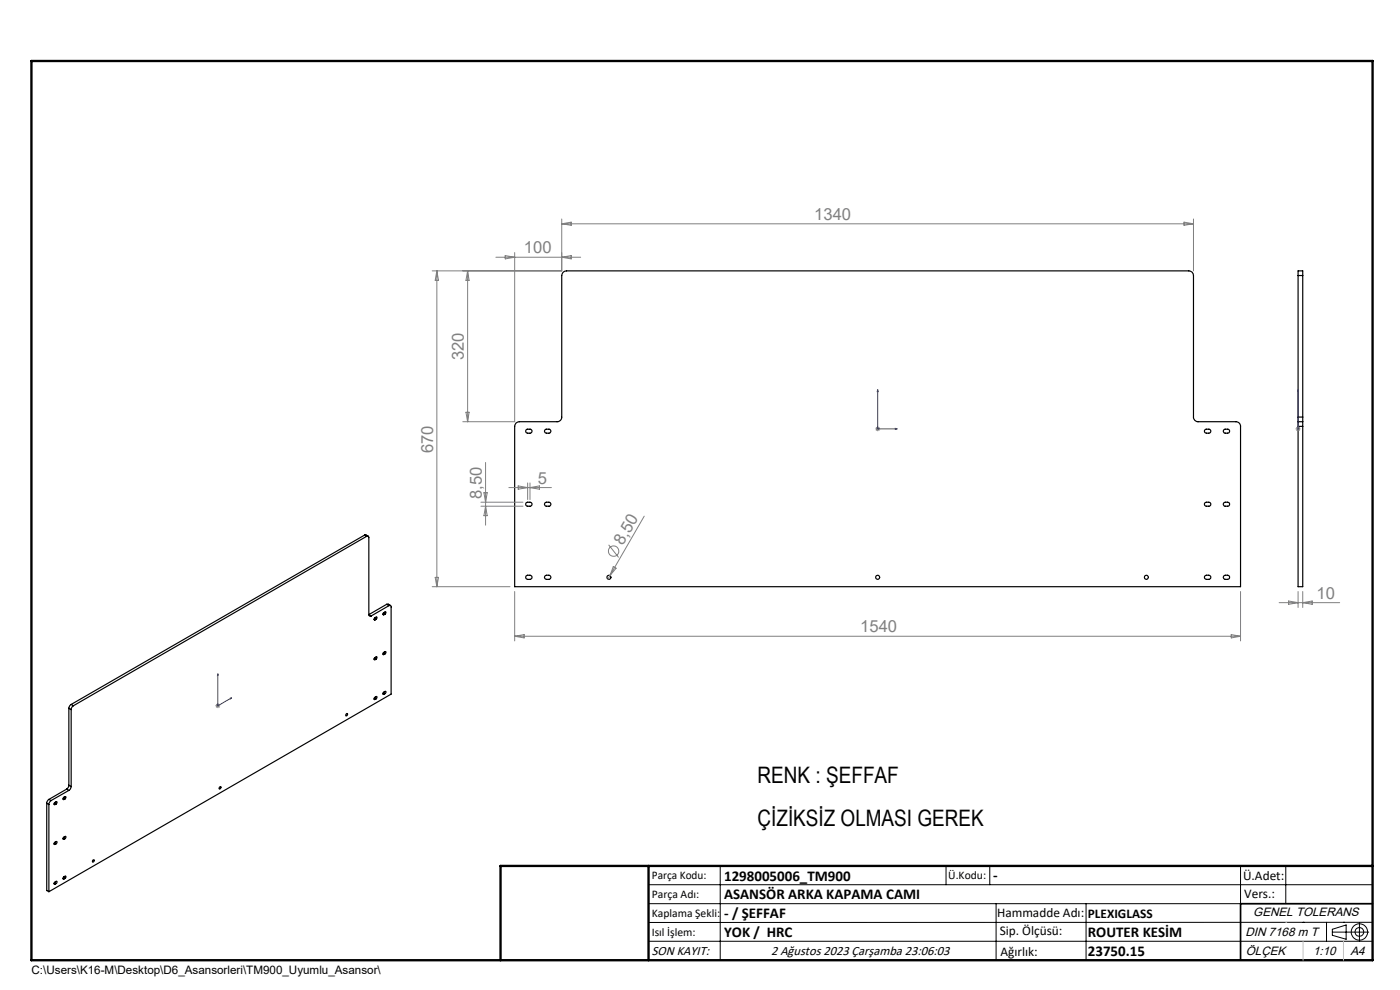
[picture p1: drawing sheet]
<svg xmlns="http://www.w3.org/2000/svg" width="297mm" height="210mm" viewBox="0 0 297 210" stroke-linecap="round" stroke-linejoin="round" font-family="sans-serif">
<g fill="none" stroke="#000" stroke-width=".25">
<path d="M119.5 57.7l.7-.2h132a.96 .96 0 0 1 1 .9v30.1a.96 .96 0 0 0 1 1h8a.96 .96 0 0 1 1 .9v34.1h-154v-34.1a.96 .96 0 0 1 1-.9h8a.96 .96 0 0 0 1-1v-30.1zM275.4 58.4v-.9h1v.9M275.4 58.4v30.1M275.4 58.4h1M276.4 58.4v30.1M111.7 91.1l.7-.1a.42 .42 0 0 1 .5 .5 .42 .42 0 0 1-.5 .4h-.5a.44 .44 0 0 1-.3-.3 .44 .44 0 0 1 .1-.5zM115.7 91.1l.8-.1a.42 .42 0 0 1 .4 .5 .42 .42 0 0 1-.4 .4h-.6a.44 .44 0 0 1-.4-.3 .44 .44 0 0 1 .2-.5zM255.7 91.1l.7-.1a.42 .42 0 0 1 .5 .5 .42 .42 0 0 1-.5 .4h-.5a.42 .42 0 0 1-.4-.3 .42 .42 0 0 1 .2-.5zM259.7 91.1l.7-.1a.42 .42 0 0 1 .4 .5 .42 .42 0 0 1-.4 .4h-.5a.44 .44 0 0 1-.4-.3 .44 .44 0 0 1 .2-.5zM275.4 89.5v.9M275.4 88.5v1M275.4 90.4v34.1h1v-34.1"/>
<path d="M275.4 89.5h1M275.4 90.4h1M275.4 88.5h1M276.4 89.5v.9M276.4 88.5v1M77.3 113.5l.3-.1 .5 .3M77.3 113.5l.5 .3M77.3 113.5l-62.2 35.9M77.8 113.8a.28 .28 0 0 1 .3-.1 .28 .28 0 0 1 .1 .3v16.4M77.8 113.8l-62.2 35.9M111.6 106.7l.8-.2a.42 .42 0 0 1 .5 .5 .42 .42 0 0 1-.5 .4l-.7-.1-.2-.3zM115.7 106.6l.8-.1a.42 .42 0 0 1 .4 .5 .42 .42 0 0 1-.4 .4h-.6a.43 .43 0 0 1-.4-.3 .43 .43 0 0 1 .2-.5z"/>
<path d="M255.7 106.6l.7-.1a.42 .42 0 0 1 .5 .5 .42 .42 0 0 1-.5 .4h-.5a.42 .42 0 0 1-.4-.3 .42 .42 0 0 1 .2-.5zM259.7 106.6l.7-.1a.42 .42 0 0 1 .4 .5 .42 .42 0 0 1-.4 .4h-.5a.43 .43 0 0 1-.4-.3 .43 .43 0 0 1 .2-.5zM78.2 130.4a.3 .3 0 0 0 .2 .3 .3 .3 0 0 0 .3 0M78.2 130.4l.5 .3M79.3 131.4l.3 .1M79.3 139.8l.3 .1M79.4 131.2l.4 .2M79.4 139.6l.4 .2M79.8 131.4l.2-.3-.1-.2-.5 .3a.19 .19 0 0 0-.1 .2 .19 .19 0 0 0 .3 .1M79.8 139.8l.2-.3-.1-.2-.5 .3a.19 .19 0 0 0-.1 .2 .19 .19 0 0 0 .3 .1M79.8 131.4l-.2 .1M79.8 139.8l-.2 .1"/>
<path d="M81.2 130.3l.2 .1M81.2 138.7l.2 .1M81.3 130.1l.4 .2M81.3 138.5l.4 .2M81.7 138.7l.2-.3-.1-.2-.5 .3-.1 .3h.2M81.7 130.3l.1-.5-.5 .3a.19 .19 0 0 0-.1 .2 .19 .19 0 0 0 .2 .1M81.7 138.7l-.3 .1M81.7 130.3l-.3 .1M82 128.2h.4l.4 .2M82 128.2l.5 .3M82 128.2l-3.8 2.2M82.5 128.5a.28 .28 0 0 1 .3-.1 .28 .28 0 0 1 .2 .4v18.4l-72.6 42"/>
<path d="M82.5 128.5l-3.8 2.2M111.6 122.2l.8-.2a.44 .44 0 0 1 .5 .5 .44 .44 0 0 1-.5 .4l-.8-.2zM115.7 122.1l.8-.1a.44 .44 0 0 1 .4 .5 .44 .44 0 0 1-.4 .4h-.6a.44 .44 0 0 1-.4-.3 .44 .44 0 0 1 .2-.5zM255.6 122.2l.8-.2a.44 .44 0 0 1 .5 .5 .44 .44 0 0 1-.5 .4l-.8-.2zM259.6 122.2l.8-.2a.44 .44 0 0 1 .4 .5 .44 .44 0 0 1-.4 .4l-.7-.1-.2-.3zM14.6 150.2l.5 .3M14.6 150.2v16.4M15.1 149.4l-.4 .4-.1 .4M15.1 150.5v16.4M15.1 149.4l.5 .3M15.6 149.7l-.4 .5-.1 .3M73.5 151.4h.2v.3a.18 .18 0 0 1-.2 .2 .18 .18 0 0 1-.2-.2z"/>
<path d="M79.3 148.3l.3 .1M79.4 148l.4 .2M79.8 148.2l.2-.3-.1-.2-.5 .3a.19 .19 0 0 0-.1 .2 .19 .19 0 0 0 .3 .2M79.8 148.2l-.2 .2M81.2 147.2l.2 .1M81.3 146.9l.4 .2M81.7 147.1l.2-.2-.1-.3-.5 .3-.1 .3 .2 .1M81.7 147.1l-.3 .2M9.9 170.4l.5 .3M9.9 170.4v18.5l.5 .3M10.4 169.6l-.4 .4-.1 .4M10.4 170.7v18.5"/>
<path d="M10.4 169.6l.4 .2M10.8 169.8l-.3 .4-.1 .5M11.5 170.6l.2 .1M11.5 179l.2 .1M11.5 170.3l.4 .3M11.5 178.8l.4 .2M11.9 179l.2-.3-.1-.2h-.1a.46 .46 0 0 0-.4 .6h.2M11.9 170.6l.1-.2a.19 .19 0 0 0 .1-.2 .19 .19 0 0 0-.2-.1l-.4 .4v.2h.2M11.9 179l-.2 .1M11.9 170.6l-.2 .1M13.4 169.5l.1 .1M13.4 177.9l.1 .1"/>
<path d="M13.4 169.3l.4 .2M13.4 177.7l.4 .2M13.8 177.9l.2-.5-.6 .3a.19 .19 0 0 0-.1 .2 .19 .19 0 0 0 .2 .1M13.8 169.5l.2-.5-.6 .3a.19 .19 0 0 0-.1 .2 .19 .19 0 0 0 .2 .1M13.8 177.9l-.3 .1M13.8 169.5l-.3 .1M14.1 167.4l.5 .3M14.1 167.4l-3.7 2.2M14.6 166.6l-.1 .3-.4 .5M14.6 167.7l-3.8 2.1M14.6 166.6l.5 .3M15.1 166.9l-.1 .4-.4 .4"/>
<path d="M46.6 167l.1-.1a.2 .2 0 0 1 .2 .1 .2 .2 0 0 1-.2 .3h-.2zM11.5 187.4l.2 .2M11.5 187.2l.4 .2M11.9 187.4l.2-.3-.1-.2-.5 .3a.19 .19 0 0 0-.1 .3 .19 .19 0 0 0 .3 .1M11.9 187.4l-.2 .2M13.4 186.4l.1 .1M13.4 186.1l.4 .2M13.8 186.3l.2-.1-.1-.4-.4 .2-.1 .4 .1 .1M13.8 186.3l-.3 .2M19.7 182.5l.1-.1a.21 .21 0 0 1 .2 .3 .21 .21 0 0 1-.4 .1zM106.2 203.7h185"/>
<circle cx="129.2" cy="122.5" r=".43"/>
<circle cx="186.2" cy="122.5" r=".43"/>
<circle cx="243.2" cy="122.5" r=".44"/>
</g>
<g fill="none" stroke="#808080" stroke-width=".21">
<path d="M92.7 57.5v67M92.7 57.5l.3 2h-.7zM99.2 57.5l.3 2h-.7zM99.2 57.5v32M105.2 54.6h18M107.2 54.2l2 .4-2 .3zM109.2 53.6v35.9h-11M119.2 46.5v11h-27.5M119.2 47.5l2-.4v.7zM119.2 47.5h134M119.2 54.6l2-.4v.7zM251.2 47.1l2 .4-2 .3z"/>
<path d="M253.2 46.5v11M98.8 87.4h.7l-.3 2.1zM103 98.1v13.3M185.7 91h1M185.8 90.6l.7 .7M186.2 90.4v1.1M186.5 90.6l-.7 .7M274.8 91h1.1M275 90.6l.7 .7M275.4 90.4v1.1M275.7 90.6l-.7 .7M102 106.5h8.9"/>
<path d="M102 107.4h8.9M102.7 104.5h.7l-.4 2zM103 107.4l.4 2h-.7zM107.9 103.4h9.1M109.9 103.1l2 .3-2 .4zM111.9 102.4v3.6M112.4 102.4v3.6M112.4 103.4l2-.3v.7zM129.1 115.6l2.1 2.6M136.7 109.5l-7.3 12.6M91.7 124.5h16.5M92.3 122.5h.7l-.3 2z"/>
<path d="M109.2 125.5v10.5M109.2 135h154M109.2 135l2-.4v.7zM129.4 122.1l-.4 .7M130.1 120.2l.6 .3-1.3 1.6zM261.2 134.6l2 .4-2 .3zM263.2 125.5v10.5M271.4 127.8h12.8M273.4 127.5l2 .3-2 .4zM275.4 125.5v3.4M276.4 125.5v3.4M276.4 127.8l2-.3v.7z"/>
<path d="M45.7 149.7h1M45.9 149.4l.7 .7M46.2 149.2v1M46.6 149.4l-.7 .7"/>
<circle cx="130.2" cy="116.9" r="1.1"/>
</g>
<g fill="none" stroke="#000" stroke-width=".21">
<path d="M137.6 187.7h153.6M137.6 191.7h153.6M137.6 199.7h153.6M152.8 183.7v20M200.7 183.7v4M210 183.7v4M211.3 191.7v12M230.4 191.7v12M263.2 183.7v20M272.8 183.7v8M276.4 195.6h.1M281.4 195.6v4.1"/>
<path d="M282.6 197.7h7.8M282.6 197.1l3-.9v3l-3-.8zM285 195.6h.1M288.4 195.8v3.8M291.2 195.6l-153.6 .1"/>
<circle cx="288.4" cy="197.7" r="1.74"/>
<circle cx="288.4" cy="197.7" r=".93"/>
</g>
<path d="M186.2 82.6l.1 .5h-.2zM186.2 82.6v8.4h4.2M189.9 90.9l.5 .1-.5 .1zM275.4 90.9v.2zM275.4 82.6v.5v-.5M275.4 91h.1M275.4 82.6v8.4M46.2 142.9v6.8l2.9-1.7M46.2 142.9l.1 .3-.2 .1zM48.9 148.1l.2-.1-.2 .3z" fill="none" stroke="#00f" stroke-width=".21"/>
<path d="M291.2 191.7h-28v12" fill="none" stroke="#000" stroke-width=".35"/>
<path d="M6.7 12.9h284.5v190.8h-284.5zM137.6 183.7v20M291.2 183.7h-185v20" fill="none" stroke="#000" stroke-width=".5"/>
<path d="M272.8 195.6h.1M276.4 199.7v4M285 199.7v4" fill="none" stroke="#c0c0c0" stroke-width=".21"/>
<g fill="#00f">
<path d="M189.9 90.9l.5 .1-.5 .1zM186.2 82.6l.1 .5h-.2z"/>
<path d="M48.9 148.1l.2-.1-.2 .3zM46.2 142.9l.1 .3-.2 .1z"/>
<path d="M275.4 90.9v.2zM275.4 82.6v.5z"/>
</g>
<g font-size="4.8">
<text x="160.7" y="166.1">RENK : ŞEFFAF</text>
<text x="160.7" y="175.1">ÇİZİKSİZ OLMASI GEREK</text>
</g>
<g font-size="3.5" fill="#808080">
<text x="172.7" y="46.6">1340</text>
<text x="111.2" y="53.8">100</text>
<text x="98.4" y="76.4" transform="rotate(-90 98.4 76.4)">320</text>
<text x="91.9" y="96.1" transform="rotate(-90 91.9 96.1)">670</text>
<text x="102.2" y="105.9" transform="rotate(-90 102.2 105.9)">8,50</text>
<text x="114.1" y="102.6">5</text>
<text x="132.1" y="115.9" transform="rotate(-60 132.1 115.9)">8,50</text>
<text x="279.3" y="127">10</text>
<text x="182.5" y="134.2">1540</text>
</g>
<g font-size="3.2">
<text x="153.6" y="186.8">1298005006_TM900</text>
<text x="153.6" y="190.8">ASANSÖR ARKA KAPAMA CAMI</text>
<text x="210.7" y="186.6">-</text>
<text x="153.6" y="194.8">- / ŞEFFAF</text>
<text x="153.6" y="198.8">YOK / HRC</text>
<text x="230.8" y="198.7">ROUTER KESİM</text>
<text x="230.8" y="202.8">23750.15</text>
</g>
<g font-size="2.8">
<text x="263.7" y="186.7">Ü.Adet:</text>
<text x="263.9" y="190.5">Vers.:</text>
<text x="211.5" y="194.5">Hammadde Adı:</text>
<text x="230.8" y="194.7">PLEXIGLASS</text>
<text x="138.3" y="202.6">SON KAYIT:</text>
<text x="163.6" y="202.6">2 Ağustos 2023 Çarşamba 23:06:03</text>
<text x="212.1" y="198.4">Sip. Ölçüsü:</text>
<text x="212.2" y="202.7">Ağırlık:</text>
</g>
<g font-size="2.6">
<text x="265.9" y="194.4">GENEL TOLERANS</text>
<text x="264.2" y="198.5">DIN 7168 m T</text>
<text x="264.3" y="202.6">ÖLÇEK</text>
<text x="278.5" y="202.6">1:10</text>
<text x="286.5" y="202.6">A4</text>
</g>
<g font-size="2.5">
<text x="138.3" y="186.4">Parça Kodu:</text>
<text x="138.3" y="190.5">Parça Adı:</text>
<text x="201.2" y="186.5">Ü.Kodu:</text>
<text x="138.3" y="194.5">Kaplama Şekli:</text>
<text x="138.3" y="198.6">Isıl İşlem:</text>
<text x="6.7" y="206.7">C:\Users\K16-M\Desktop\D6_Asansorleri\TM900_Uyumlu_Asansor\</text>
</g>
</svg>
